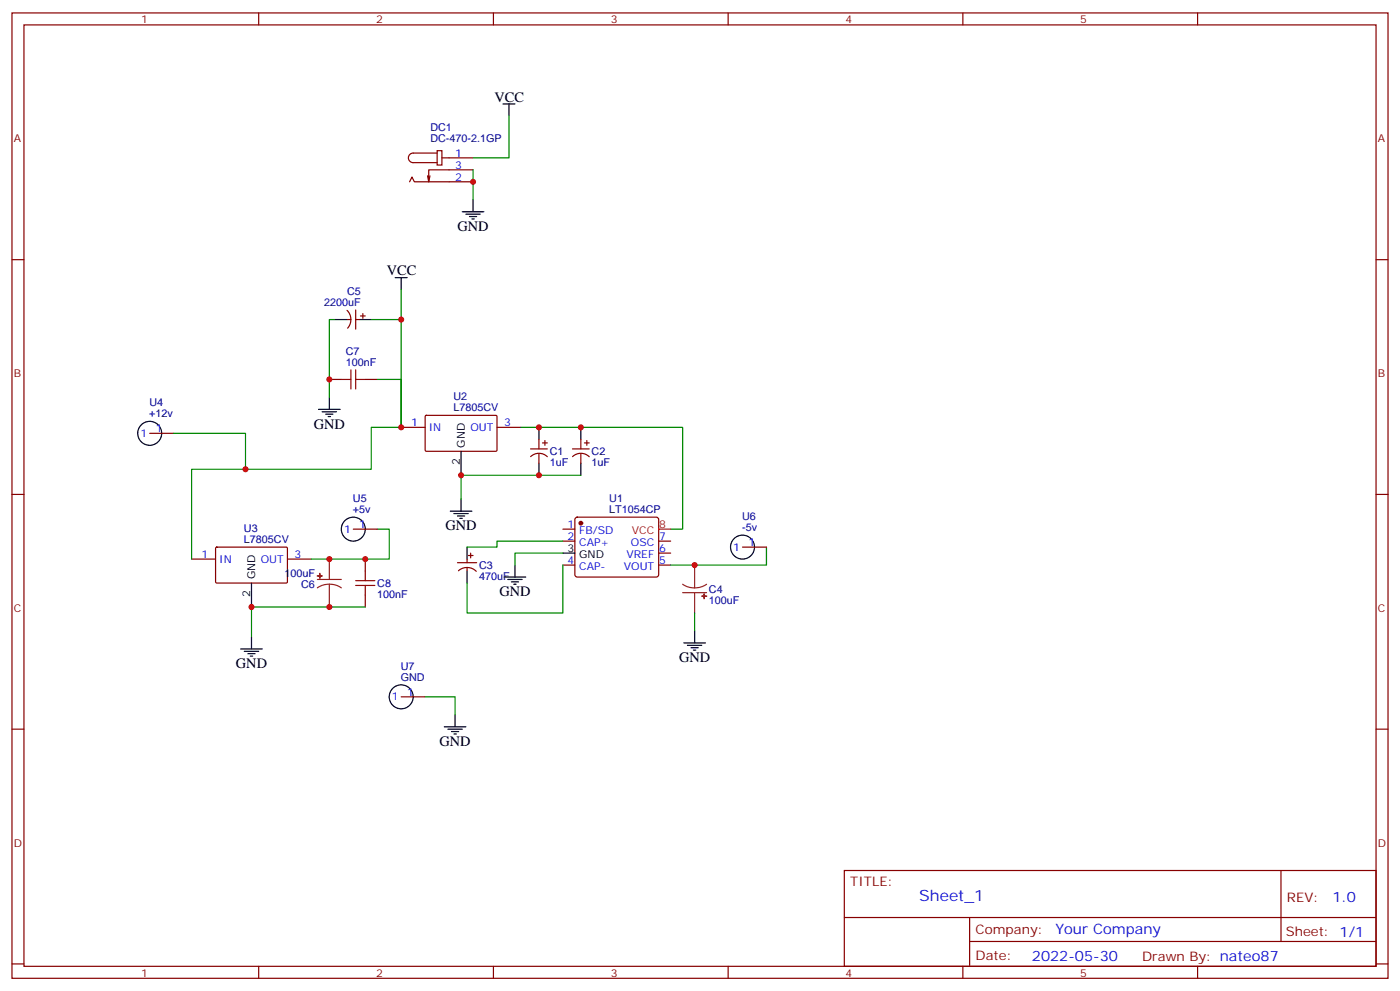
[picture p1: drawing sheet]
<svg xmlns="http://www.w3.org/2000/svg" width="412mm" height="292mm" viewBox="0 0 412 292" stroke-linecap="round" stroke-linejoin="round" font-family="sans-serif">
<g fill="none" stroke="#870000" stroke-width=".35">
<path d="M3.5 3.8h405.4v284.3h-405.4zM7.1 7.3h398.2v277.3h-398.2zM76.2 3.8v3.5M145.3 3.8v3.5M214.5 3.8v3.5M283.6 3.8v3.5M352.8 3.8v3.5M120.6 53.6l.8-1.5 .7 1.5h17.2M126.6 51.8l-.3 1.8M128.8 44.4h1.4v4.2h-1.4zM128.8 45.1h-7.1a1.41 1.41 0 0 0-1.4 1.4 1.41 1.41 0 0 0 1.4 1.4h7.1M130.2 46.5h9.1"/>
<path d="M139.3 50h-13v3.6l-.4-1.8M3.5 76.5h3.6M405.3 76.5h3.6M102.2 91.4a3.8 3.8 0 0 1 .2 5.3M102.3 94.1h1.1M104.8 91.3v5.6M104.8 94.1h1M106.2 93.1h1.4M106.9 92.4v1.4M97 111.8h3.5M107.6 111.8h3.5M44.1 127.6h7.1"/>
<path d="M118.2 125.9h7M125.3 122.5l.3-.2 20.6 .1 .2 .3-.1 10.1-.3 .1h-20.6l-.2-.3zM146.4 125.9h7.1M156.3 132.2h4.9M156.3 134.5a3.5 3.5 0 0 1 4.9 0M158.7 129.4v2.8M158.7 133.6v2.9M159.8 130.5h1.4M160.5 129.8v1.4M168.6 132.2h5M168.7 134.5a3.5 3.5 0 0 1 4.9 0M171.1 129.4v2.8"/>
<path d="M171.1 133.6v2.9M172.2 130.5h1.4M172.9 129.8v1.4M3.5 145.6h3.6M104.1 155.9h7M165.8 155.9h3.5M165.8 159.4h3.5M169.6 152.5l.4-.2h23.3l.5 .2 .2 .5v16.5l-.7 .5-23.5-.1-.5-.6v-16.3zM194 159.4h3.6M405.3 145.6h3.6M56.4 164.7h7.1M63.6 161.3l.3-.2 20.6 .1 .2 .3-.1 10.1-.3 .1h-20.6l-.2-.3z"/>
<path d="M84.7 164.7h7M107.6 164.7v3.5M107.6 175.3v3.5M134.8 165.7h5.6M135 168.1a3.8 3.8 0 0 1 5.3 .2M137.6 164.7v1M137.6 167.1v1.1M137.9 163.6h1.4M138.6 162.9v1.4M165.8 166.4h3.5M194 166.4h3.6M194 162.9h3.6"/>
<path d="M218.7 161.1h7.1M3.5 214.8h3.6M118.2 205.2h7M405.3 214.8h3.6M248.7 256.4h156.6v28.2h-156.6zM377.3 256.4v20.9M248.7 270.2h156.5M285.6 277.3h119.6M285.6 270.2v14.2M3.5 283.9h3.6M76.2 284.6v3.5M145.3 284.6v3.5"/>
<path d="M214.5 284.6v3.5M283.6 284.6v3.5M352.8 284.6v3.5M405.3 283.9h3.6"/>
</g>
<circle cx="171.1" cy="154.1" r=".53" fill="#870000" stroke="#870000" stroke-width=".35"/>
<g fill="none" stroke="#000" stroke-width=".35">
<path d="M148.2 30.6h3.5M149.9 30.6v3.5M139.3 58.8v3.6M136.2 62.4h6.3M137.2 63.1h4.3M138.3 63.8h2.1M139 64.5h.7M98.8 94.1h3.5M105.8 94.1h3.6M116.4 81.8h3.5M118.2 81.8v3.5M97 117.1v3.5"/>
<path d="M93.8 120.6h6.4M94.9 121.3h4.2M96 122h2.1M96.7 122.7h.7M135.8 132.9v7.1M158.7 125.9v3.5M158.7 136.5v3.5M171.1 125.9v3.5M171.1 136.5v3.5M132.6 150.6h6.4M133.7 151.3h4.2M134.8 152h2.1"/>
<path d="M135.5 152.7h.7M135.8 147v3.6M74.1 171.7v7.1M137.6 161.1v3.6M137.6 168.2v3.5M148.5 170h6.4M149.6 170.7h4.2M150.6 171.4h2.2M151.3 172.1h.7M151.7 166.4v3.6M165.8 162.9h3.5M70.9 191.1h6.4"/>
<path d="M72 191.8h4.2M73 192.5h2.1M73.7 193.3h.7M74.1 187.6v3.5M201.4 189.4h6.4M202.5 190.1h4.2M203.6 190.8h2.1M204.3 191.5h.7M204.6 185.8v3.6M130.9 214.1h6.3M131.9 214.8h4.3M133 215.5h2.1"/>
<path d="M133.7 216.2h.7M134.1 210.5v3.6"/>
<circle cx="44.1" cy="127.6" r="3.5"/>
<circle cx="104.1" cy="155.9" r="3.5"/>
<circle cx="218.7" cy="161.1" r="3.5"/>
<circle cx="118.2" cy="205.2" r="3.5"/>
</g>
<path d="M194 155.9h3.6" fill="none" stroke="#f00" stroke-width=".35"/>
<g fill="none" stroke="#008700" stroke-width=".35">
<path d="M149.9 34.1v12.4h-10.6M139.3 50v8.8M98.8 94.1h-1.8v23M109.4 94.1h8.8M118.2 85.3v40.6v-14.1h-7.1M51.2 127.6h21.1v10.6M118.2 125.9h-8.8v12.3h-53v26.5M153.5 125.9h47.6v30h-3.5M171.1 140h-35.3v7M111.1 155.9h3.6v8.8h-23M165.8 159.4h-19.4v1.7h-8.8M107.6 178.8h-33.5v8.8"/>
<path d="M165.8 162.9h-14.1v3.5M165.8 166.4v14.2h-28.2v-8.9M225.8 161.1v5.3h-28.2M204.6 180.6v5.2M125.2 205.2h8.9v5.3"/>
</g>
<path d="M93.5 170.7h7M97 172.1l1.9 .2 1.6 .8M97 172.1l-1.8 .2-1.7 .8M97 164.7v6M97 172.1v6.7M201.1 172.1l1.7 .8 1.8 .2M201.1 174.6h7M204.6 166.4v6.7M204.6 174.6v6M208.1 172.1l-1.6 .8-1.9 .2" fill="none" stroke="#8c2424" stroke-width=".35"/>
<g fill="#8c2424" stroke="#8c2424" stroke-width=".35">
<path d="M206.7 175.6h1.4z"/>
<path d="M207.4 174.9v1.4z"/>
<path d="M93.5 169.6l1.4 .1z"/>
<path d="M94.2 168.9v1.4z"/>
</g>
<path d="M100.5 111.8h2.9M103.4 108.9v5.7M104.8 111.8h2.8M104.8 108.9v5.7M104.8 172.4h5.6M104.8 171h5.6M107.6 168.2v2.8M107.6 172.4v2.9" fill="none" stroke="#a10000" stroke-width=".35"/>
<g fill="#c00">
<circle cx="158.8" cy="125.9" r=".88"/>
<circle cx="171.1" cy="125.9" r=".88"/>
<circle cx="158.8" cy="140" r=".88"/>
<circle cx="135.8" cy="140" r=".88"/>
<circle cx="139.3" cy="53.6" r=".88"/>
<circle cx="118.2" cy="125.9" r=".88"/>
<circle cx="118.2" cy="94.1" r=".88"/>
<circle cx="97" cy="111.8" r=".88"/>
<circle cx="97" cy="164.7" r=".88"/>
<circle cx="97" cy="178.8" r=".88"/>
<circle cx="74.1" cy="178.8" r=".88"/>
<circle cx="107.6" cy="164.7" r=".88"/>
<circle cx="72.3" cy="138.2" r=".88"/>
<circle cx="204.6" cy="166.4" r=".88"/>
</g>
<text font-size="4.6" fill="#00f" x="270.8" y="265.4">Sheet_1</text>
<g font-size="4.2">
<text x="145.7" y="29.9">VCC</text>
<text x="134.8" y="68">GND</text>
<text x="113.9" y="81.1">VCC</text>
<text x="92.4" y="126.2">GND</text>
<text x="131.2" y="156.2">GND</text>
<text x="147.1" y="175.6">GND</text>
<text x="69.5" y="196.8">GND</text>
<text x="200" y="195">GND</text>
<text x="129.5" y="219.7">GND</text>
</g>
<g font-size="4.2" fill="#00f">
<text x="392.5" y="265.7">1.0</text>
<text x="310.9" y="275.2">Your Company</text>
<text x="304" y="283">2022-05-30</text>
</g>
<g font-size="3.9" fill="#800">
<text x="250.5" y="261">TITLE:</text>
<text x="379.1" y="265.7">REV:</text>
<text x="287.4" y="275.2">Company:</text>
<text x="378.7" y="275.8">Sheet: 1/1</text>
<text x="287.4" y="282.9">Date:</text>
<text x="336.4" y="282.9">Drawn By: nateo87</text>
</g>
<g font-size="3.2" fill="#800">
<text x="41.6" y="6.8">1</text>
<text x="110.8" y="6.8">2</text>
<text x="179.9" y="6.8">3</text>
<text x="249.1" y="6.8">4</text>
<text x="318.2" y="6.8">5</text>
<text x="4.1" y="41.9">A</text>
<text x="405.9" y="41.9">A</text>
<text x="4.1" y="111.1">B</text>
<text x="405.9" y="111.1">B</text>
<text x="4.1" y="180.2">C</text>
<text x="405.9" y="180.2">C</text>
<text x="4.1" y="249.3">D</text>
<text x="405.9" y="249.3">D</text>
<text x="41.6" y="287.6">1</text>
<text x="110.8" y="287.6">2</text>
<text x="179.9" y="287.6">3</text>
<text x="249.1" y="287.6">4</text>
<text x="318.2" y="287.6">5</text>
</g>
<g font-size="3.2" fill="#000080">
<text x="126.8" y="41.8">DC-470-2.1GP</text>
<text x="126.8" y="38.5">DC1</text>
<text x="102.2" y="86.9">C5</text>
<text x="95.5" y="90.2">2200uF</text>
<text x="101.8" y="107.9">100nF</text>
<text x="101.8" y="104.6">C7</text>
<text x="44" y="119.6">U4</text>
<text x="133.6" y="117.8">U2</text>
<text x="44" y="122.9">+12v</text>
<text x="133.6" y="121.1">L7805CV</text>
<text x="161.9" y="137.3">1uF</text>
<text x="161.9" y="134">C1</text>
<text x="174.3" y="137.3">1uF</text>
<text x="174.3" y="134">C2</text>
<text x="104" y="147.8">U5</text>
<text x="179.5" y="147.8">U1</text>
<text x="104" y="151.1">+5v</text>
<text x="179.5" y="151.1">LT1054CP</text>
<text x="218.6" y="153.1">U6</text>
<text x="71.9" y="159.9">L7805CV</text>
<text x="71.9" y="156.7">U3</text>
<text x="218.6" y="156.4">-5v</text>
<text x="141.1" y="167.5">C3</text>
<text x="83.8" y="169.9">100uF</text>
<text x="88.7" y="173.2">C6</text>
<text x="111.1" y="172.8">C8</text>
<text x="141.1" y="170.8">470uF</text>
<text x="111.1" y="176.1">100nF</text>
<text x="208.8" y="177.8">100uF</text>
<text x="208.8" y="174.5">C4</text>
<text x="118.1" y="197.2">U7</text>
<text x="118.1" y="200.5">GND</text>
</g>
<g font-size="3.2" fill="#00f">
<text x="134.1" y="46.1">1</text>
<text x="134.1" y="53.2">2</text>
<text x="134.1" y="49.7">3</text>
<text x="121.1" y="125.5">1</text>
<text x="148.5" y="125.5">3</text>
<text x="41.4" y="128.7">1</text>
<text x="45.9" y="127.3">1</text>
<text x="126.3" y="126.9">IN</text>
<text x="138.6" y="126.9">OUT</text>
<text x="105.8" y="155.5">1</text>
<text x="167.1" y="155.5">1</text>
<text x="101.3" y="156.9">1</text>
<text x="167.1" y="159">2</text>
<text x="170.6" y="157.3">FB/SD</text>
<text x="170.6" y="160.8">CAP+</text>
<text x="185.8" y="160.8">OSC</text>
<text x="194.2" y="159">7</text>
<text x="220.5" y="160.8">1</text>
<text x="59.4" y="164.3">1</text>
<text x="64.6" y="165.7">IN</text>
<text x="76.8" y="165.7">OUT</text>
<text x="86.8" y="164.3">3</text>
<text x="167.1" y="166.1">4</text>
<text x="170.6" y="167.9">CAP-</text>
<text x="183.8" y="167.9">VOUT</text>
<text x="184.5" y="164.3">VREF</text>
<text x="194.2" y="166.1">5</text>
<text x="194.2" y="162.6">6</text>
<text x="216" y="162.2">1</text>
<text x="115.5" y="206.3">1</text>
<text x="119.9" y="204.9">1</text>
</g>
<g font-size="3.2">
<text x="136.9" y="131.9" transform="rotate(-90 136.9 131.9)">GND</text>
<text x="135.5" y="137.1" transform="rotate(-90 135.5 137.1)">2</text>
<text x="167.1" y="162.6">3</text>
<text x="170.6" y="164.3">GND</text>
<text x="75.1" y="170.7" transform="rotate(-90 75.1 170.7)">GND</text>
<text x="73.7" y="175.9" transform="rotate(-90 73.7 175.9)">2</text>
</g>
<g font-size="3.2" fill="#f00">
<text x="194.2" y="155.5">8</text>
<text x="186.1" y="157.3">VCC</text>
</g>
</svg>
